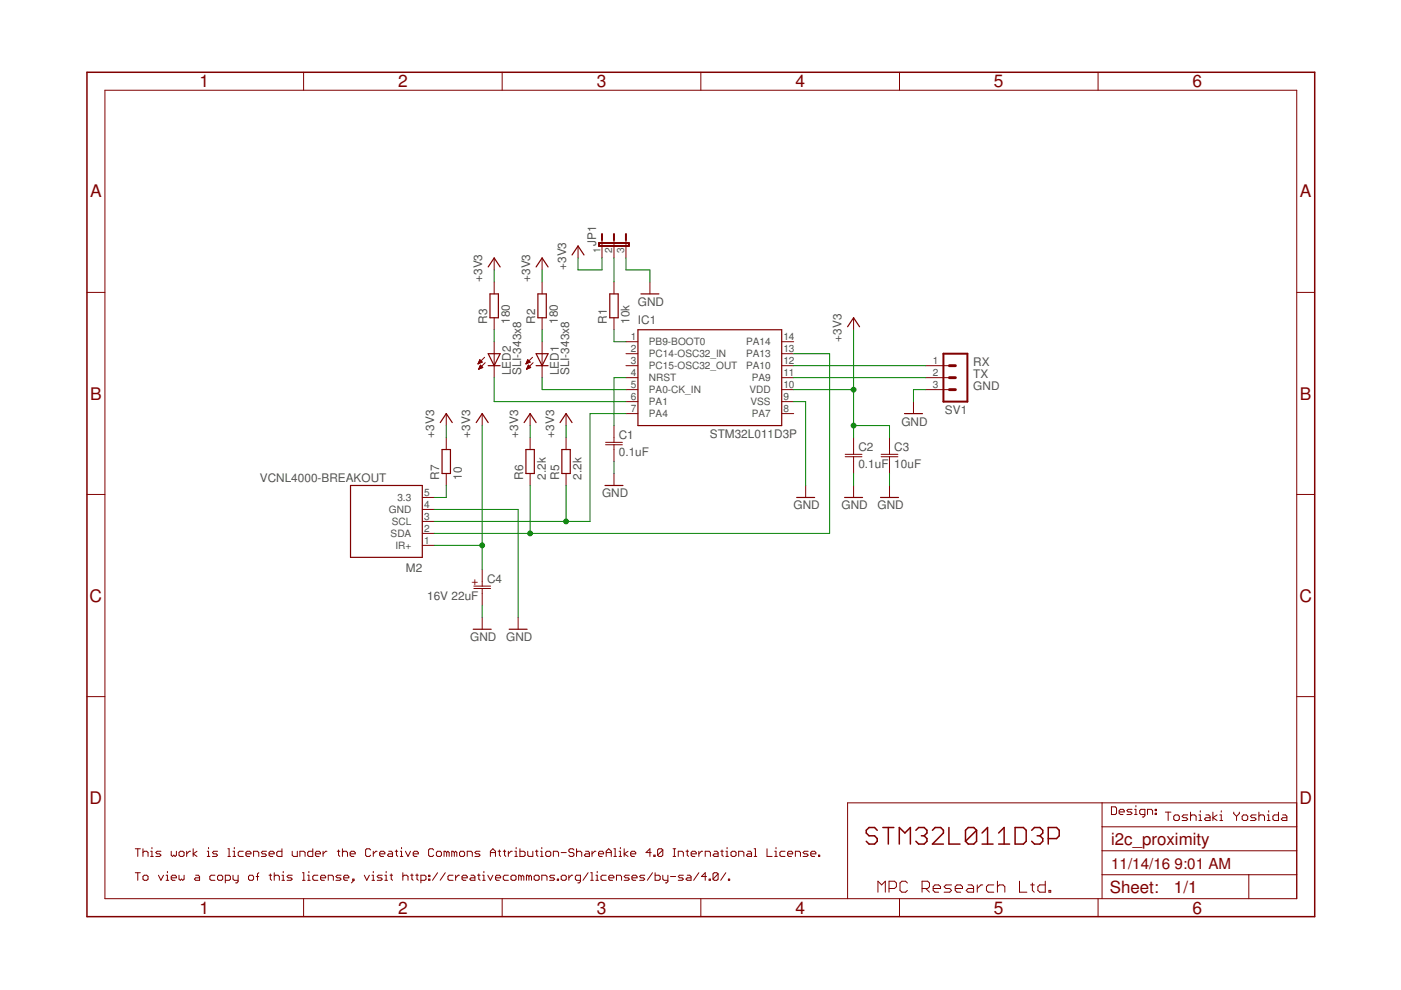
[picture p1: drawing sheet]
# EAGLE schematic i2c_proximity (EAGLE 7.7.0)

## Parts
C1  0.1uF  C-JIS050-024X044  [C050-024X044]
C2  0.1uF  C-JIS0603  [C0603]
C3  10uF  C-JIS0603  [C0603]
C4  16V 22uF  CPOL-JIS  [E2,5-5]
IC1  STM32L011D3P  [TSSOP14]
JP1  JP2E  [JP2]
LED1  SLI-343x8  LED3MM  [LED3MM]
LED2  SLI-343x8  LED3MM  [LED3MM]
M2  VCNL4000-BREAKOUT  [VCNL4000-BREAKOUT]
R1  10k  R-EU_0207/2V  [0207/2V]
R2  180  R-EU_0207/2V  [0207/2V]
R3  180  R-EU_0207/2V  [0207/2V]
R5  2.2k  R-EU_0207/2V  [0207/2V]
R6  2.2k  R-EU_0207/2V  [0207/2V]
R7  10  R-EU_0207/2V  [0207/2V]
SV1  MA03-1  [MA03-1]

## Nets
+3V3: C2.1 C3.1 C4.+ JP1.1 M2.1(IR+) R2.2 R3.2 R5.2 R6.2 R7.2
GND: C1.2 C2.2 C3.2 C4.- JP1.3 M2.4(GND) SV1.3
N$1: SV1.2
N$2: R1.1
N$3: SV1.1
N$4: C1.1
N$5: IC1.5(PA0-CK_IN) LED1.K(C)
N$6: JP1.2 R1.2
N$7: LED2.A R3.1
N$8: IC1.6(PA1) LED2.K(C)
N$9: LED1.A R2.1
N$11: IC1.7(PA4) M2.3(SCL) R5.1
N$12: IC1.13(PA13) M2.2(SDA) R6.1
N$13: M2.5(3.3) R7.1
Unconnected: IC1.1(PB9-BOOT0) IC1.2(PC14-OSC32_IN) IC1.3(PC15-OSC32_OUT) IC1.4(NRST) IC1.8(PA7) IC1.11(PA9) IC1.12(PA10) IC1.14(PA14)

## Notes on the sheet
- RX
- TX
- GND
- Design:
- Toshiaki Yoshida
- STM32L011D3P
- This work is licensed under the Creative Commons Attribution-ShareAlike 4.0 International License.
- To view a copy of this license, visit http://creativecommons.org/licenses/by-sa/4.0/.
- MPC Research Ltd.

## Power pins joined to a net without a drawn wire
VDD: IC1.10(VDD)
VSS: IC1.9(VSS)
